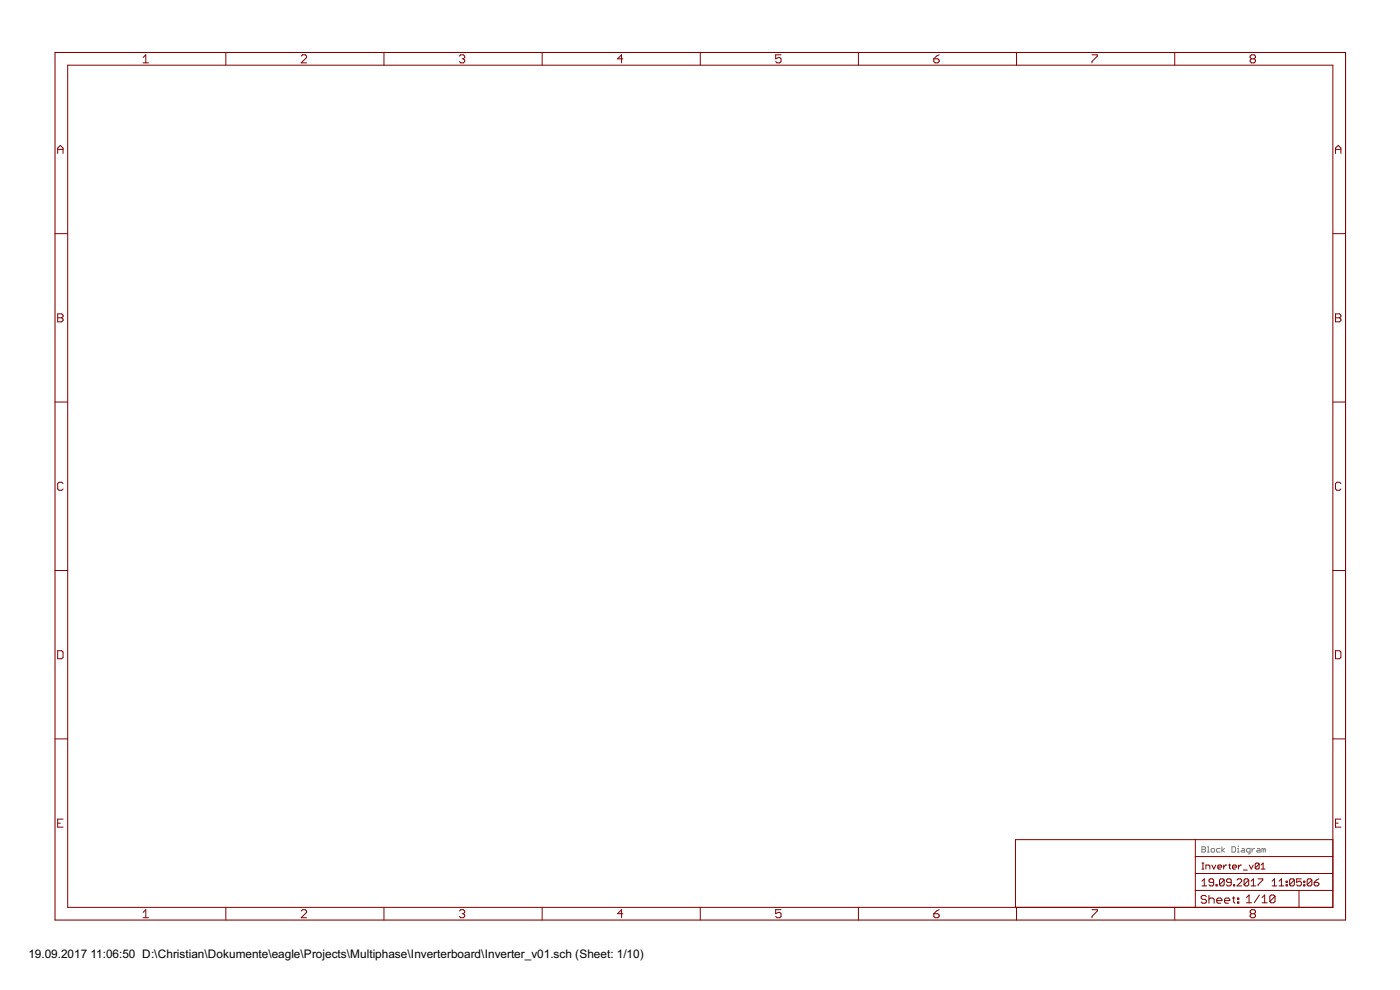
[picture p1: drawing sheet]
<svg xmlns="http://www.w3.org/2000/svg" width="420mm" height="297mm" viewBox="0 0 420 297" stroke-linecap="round" stroke-linejoin="round" font-family="sans-serif">
<g fill="none" stroke="#808080" stroke-width=".3">
<path d="M360.7 254h.8l.3 .3-.3 .5 .3 .6-.3 .3h-.8zM360.7 254.8h.8M362.4 254h.2v1.7M362.4 255.7h.5M363.7 254.6h.6l.2 .2v.6l-.2 .3h-.6l-.2-.3v-.6zM366.2 254.6h-.8l-.3 .2v.6l.3 .3h.8M366.7 254v1.7M367.5 254.6l-.8 .5 .8 .6M369.7 254h.8l.3 .3v1.1l-.3 .3h-.8zM371.3 255.7h.6M371.3 254.6h.3v1.1M371.6 253.8v.2"/>
<path d="M372.7 254.6h.6l.2 .2v.9h-.8l-.3-.3 .3-.3h.8M375.2 255.7h-.8l-.3-.3v-.6l.3-.2h.8v1.3l-.6 .3M375.7 254.6v1.1M376.5 254.6h-.2l-.6 .5M377.4 254.6h.5l.3 .2v.9h-.8l-.3-.3 .3-.3h.8M379.3 254.8l-.6-.2v1.1M379.3 254.8v.9M379.3 254.8l.2-.2 .3 .2v.9"/>
</g>
<g fill="none" stroke="#800000" stroke-width=".3">
<path d="M20.3 19.6h379.7v252.6h-379.7zM42.9 17.3l.9-.9v2.5M42.9 18.9h1.7M67.8 15.7v3.9M90.4 16.8l.4-.4h.8l.4 .4v.5l-1.6 1.6h1.6M115.2 15.7v3.9M137.9 16.8l.4-.4h.8l.4 .4v.5l-.4 .4M138.7 17.7h.4M139.1 17.7l.4 .4v.4l-.4 .4h-.8l-.4-.4M162.7 15.7v3.9M186.9 17.7h-1.6l1.2-1.3v2.5M210.2 15.7v3.9"/>
<path d="M234.4 16.4h-1.6v1.3l.8-.4h.4l.4 .4v.8l-.4 .4h-.8l-.4-.4M257.6 15.7v3.9M280.2 17.7h1.3l.4 .4v.4l-.4 .4h-.9l-.4-.4zM281.9 16.4l-.8 .4-.9 .9M305.1 15.7v3.9M327.7 16.4h1.6v.4l-1.6 1.7v.4M352.6 15.7v3.9M375.6 17.7l-.4-.4v-.5l.4-.4h.8l.4 .4v.5l-.4 .4M375.6 17.7l-.4 .4v.4l.4 .4h.8l.4-.4v-.4l-.4-.4M375.6 17.7h.8M17.3 46v-1.6l.8-.8 .8 .8v1.6M17.3 44.8h1.6"/>
<path d="M400.8 44.8h1.6M400.8 46v-1.6l.8-.8 .8 .8v1.6M16.5 70.1h3.8M400 70.1h3.8M17.3 94.2h1.2l.4 .4v.4l-.4 .4 .4 .4v.4l-.4 .4h-1.2zM17.3 95.4h1.2M400.8 94.2h1.2l.4 .4v.4l-.4 .4 .4 .4v.4l-.4 .4h-1.2zM400.8 95.4h1.2M16.5 120.6h3.8M400 120.6h3.8M18.9 145.1l-.4-.4h-.8l-.4 .4v1.6l.4 .4h.8l.4-.4M402.4 145.1l-.4-.4h-.8l-.4 .4v1.6l.4 .4h.8l.4-.4"/>
<path d="M16.5 171.2h3.8M400 171.2h3.8M17.3 195.2h1.2l.4 .4v1.7l-.4 .4h-1.2zM400.8 195.2h1.2l.4 .4v1.7l-.4 .4h-1.2zM16.5 221.7h3.8M400 221.7h3.8M17.3 247h.8M18.9 245.8h-1.6v2.4h1.6M358.7 251.9v20.3M358.7 257h41.3M360.7 259h.6M361 259v1.8"/>
<path d="M363.7 259.5l.6 1.3 .6-1.3M367.2 259.5v1.3M368.1 259.5h-.3l-.6 .7M368.7 259.5h.6M369 259.2v1.3l.3 .3M371.7 259.5v1.3M372.6 259.5h-.3l-.6 .7M374.9 259.5l.6 1.3 .6-1.3M377.9 259.2v1.3l-.3 .3h-.6l-.3-.3M377.9 259.2l-.3-.2h-.6l-.3 .2v1.3M377.9 259.2l-1.2 1.3M378.5 259.5l.6-.5v1.8"/>
<path d="M400 251.9h-95.2v20.3M400.8 247h.8M402.4 245.8h-1.6v2.4h1.6M42.9 273.7l.9-.8v2.5M42.9 275.4h1.7M67.8 272.2v3.9M90.4 273.3l.4-.4h.8l.4 .4v.4l-1.6 1.7h1.6M115.2 272.2v3.9M137.9 273.3l.4-.4h.8l.4 .4v.4l-.4 .5M138.7 274.2h.4M139.1 274.2l.4 .4v.4l-.4 .4h-.8l-.4-.4M162.7 272.2v3.9"/>
<path d="M186.9 274.2h-1.6l1.2-1.3v2.5M210.2 272.2v3.9M234.4 272.9h-1.6v1.3l.8-.5h.4l.4 .5v.8l-.4 .4h-.8l-.4-.4M257.6 272.2v3.9M280.2 274.2h1.3l.4 .4v.4l-.4 .4h-.9l-.4-.4zM281.9 272.9l-.8 .4-.9 .9M305.1 272.2v3.9M327.7 272.9h1.6v.4l-1.6 1.7v.4M352.6 272.2v3.9M358.7 267.2h41.3M358.7 262.1h41.3M360.7 260.8h.6"/>
<path d="M360.7 264.4l.7-.7v2.1M360.7 265.8h1.4M361.9 260.8v-1.3h.9l.3 .3v1M362.1 269l-.4-.3h-.8l-.4 .3v.5l.4 .3h.8l.4 .4v.4l-.4 .4h-.8l-.4-.4M362.8 268.7v2.3M362.8 269.8l.4-.3h.8l.4 .3v1.2M364.2 264.8h-1l-.4-.4 .4-.7h.7l.3 .4v1.4l-.3 .3h-.7l-.4-.3M364.9 265.5h.4v.3h-.4zM365.2 270.2h1.5v-.4l-.4-.3h-.8l-.3 .3v.8l.3 .4h.8M365.5 260.2h1.1l-.2-.7h-.6l-.3 .3v.7l.3 .3h.6M367.4 264.1v1.4l-.3 .3h-.8l-.3-.3M367.4 264.1l-.3-.4h-.8l-.3 .4v1.4"/>
<path d="M367.4 264.1l-1.4 1.4M367.5 270.2h1.6v-.4l-.4-.3h-.8l-.4 .3v.8l.4 .4h.8M369.5 264.8h-1.1l-.3-.4v-.3l.3-.4h.7l.4 .4v1.4l-.4 .3h-.7l-.3-.3M369.8 269.5h.8M369.9 260.2h1.2l-.3-.7h-.6l-.3 .3v.7l.3 .3h.6M370.2 265.5h.3v.3h-.3zM370.2 269v1.6l.4 .4M371.2 264.1l.4-.4h.7l.4 .4v.3l-1.5 1.4h1.5M371.4 269.5h.4v.3h-.4zM371.4 270.6h.4v.4h-.4zM373.1 261h1.2M374.1 269.3l.8-.8v2.4"/>
<path d="M374.1 270.9h1.5M374.8 264.1v1.4l-.4 .3h-.7l-.3-.3M374.8 264.1l-.4-.4h-.7l-.3 .4v1.4M374.8 264.1l-1.4 1.4M375.5 265.8h1.4M375.5 264.4l.7-.7v2.1M375.6 274.2l-.4 .4v.4l.4 .4h.8l.4-.4v-.4l-.4-.4M375.6 274.2l-.4-.5v-.4l.4-.4h.8l.4 .4v.4l-.4 .5M375.6 274.2h.8M377.6 263.7h1.4v.4l-1.4 1.4v.3M378 268.5l-1.6 2.4M378.5 260.8h1.2"/>
<path d="M378.8 270.9h1.5M378.8 269.3l.7-.8v2.4M381.8 265.8h1.4M381.8 264.4l.7-.7v2.1M382.7 268.9v1.6l-.5 .4h-.7l-.4-.4M382.7 268.9l-.5-.4h-.7l-.4 .4v1.6M382.7 268.9l-1.6 1.6M383.9 265.8h1.4M383.9 264.4l.7-.7v2.1M386 265.5h.3v.3h-.3zM386 264.4h.3v.4h-.3zM388.5 264.1v1.4l-.4 .3h-.7l-.4-.3"/>
<path d="M388.5 264.1l-.4-.4h-.7l-.4 .4v1.4M388.5 264.1l-1.5 1.4M389.8 267.2v5M390.5 263.7h-1.4v1.1l.7-.4h.4l.3 .4v.7l-.3 .3h-.7l-.4-.3M391.2 265.5h.4v.3h-.4zM391.2 264.4h.4v.4h-.4zM393.7 264.1v1.4l-.3 .3h-.8l-.3-.3M393.7 264.1l-.3-.4h-.8l-.3 .4v1.4M393.7 264.1l-1.4 1.4M394.4 264.8h1.1l.3 .3v.4l-.3 .3h-.7l-.4-.3zM395.8 263.7l-1.4 1.1"/>
</g>
<path d="M16.5 15.7h387.3v260.4h-387.3z" fill="none" stroke="#800000" stroke-width=".32"/>
<g font-size="4">
<text x="8.5" y="287.5">19.09.2017</text>
<text x="27.2" y="287.5">11:06:50 D:\Christian\Dokumente\eagle\Projects\Multiphase\Inverterboard\Inverter_v01.sch (Sheet: 1/10)</text>
</g>
</svg>
